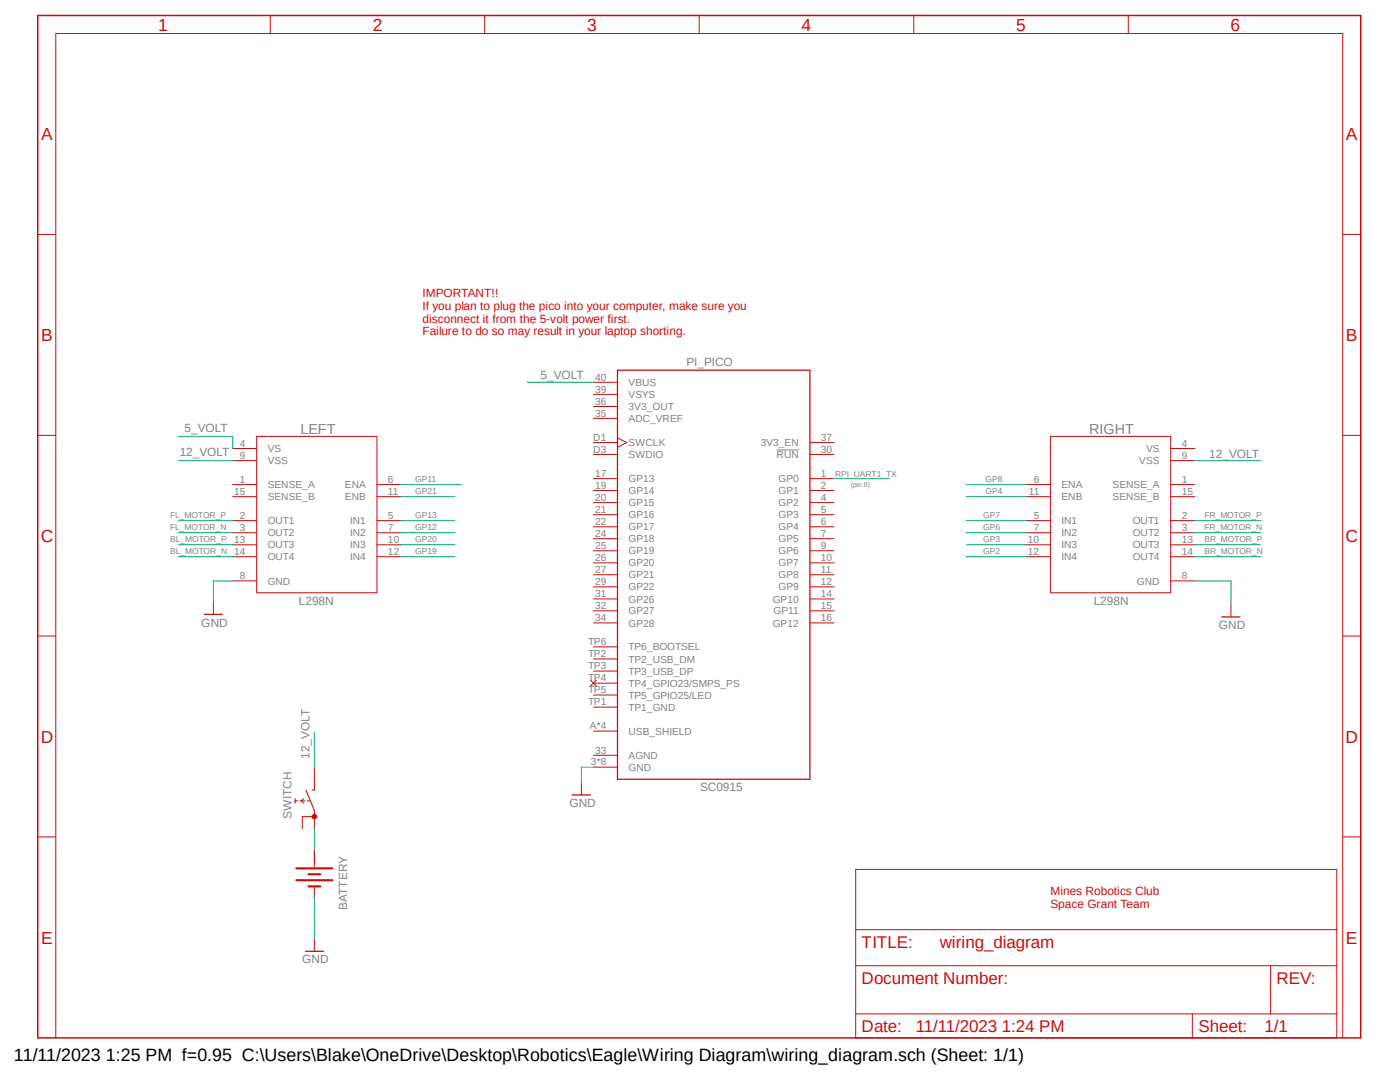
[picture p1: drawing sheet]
<svg xmlns="http://www.w3.org/2000/svg" width="279mm" height="216mm" viewBox="0 0 279 216" stroke-linecap="round" stroke-linejoin="round" font-family="sans-serif">
<path d="M7 2.8l264.9 204.8M271.9 2.8l-264.9 204.8" fill="none" stroke="#fff" stroke-width=".2"/>
<path d="M155 89.8h4.4" fill="none" stroke="#808080" stroke-width=".2"/>
<path d="M123.2 73.9h38.4v81.6h-38.4zM40.8 122.6h3.6M243.8 123.1h3.6M114.2 158.6h3.6M61 189.8h3.6" fill="none" stroke="#c90d0c" stroke-width=".25"/>
<g fill="none" stroke="#c90d0c" stroke-width=".2">
<path d="M53.9 3.1v3.6M96.7 3.1v3.6M139.5 3.1v3.6M182.4 3.1v3.6M225.2 3.1v3.6M7.5 46.8h3.6M268 46.8h3.6M118.4 78.7h4.8M118.4 76.3h4.8M7.5 86.9h3.6M46.4 96.7h4.8M46.4 89.5h4.8"/>
<path d="M46.4 91.9h4.8M46.4 99.1h4.8M51.2 87.1h24v31.2h-24zM75.2 96.7h4.8M75.2 99.1h4.8M118.4 95.5h4.8M118.4 97.9h4.8M118.4 90.7h4.8M118.4 83.5h4.8M118.4 81.1h4.8M118.4 88.3h4.8M123.2 87.4l1.9 .9-1.9 .9"/>
<path d="M161.6 95.5h4.9M161.6 97.9h4.9M161.6 90.7h4.9M161.6 88.3h4.9M204.9 96.7h4.7M204.9 99.1h4.7M209.6 87.1h24v31.2h-24zM233.6 96.7h4.9M233.6 89.5h4.9M233.6 91.9h4.9M233.6 99.1h4.9M268 86.9h3.6"/>
<path d="M46.4 103.9h4.8M46.4 115.9h4.8M46.4 106.3h4.8M46.4 108.7h4.8M46.4 111.1h4.8M75.2 103.9h4.8M75.2 106.3h4.8M75.2 108.7h4.8M75.2 111.1h4.8M118.4 100.3h4.8M118.4 102.7h4.8M118.4 105.1h4.8"/>
<path d="M118.4 107.5h4.8M118.4 109.9h4.8M118.4 112.3h4.8M118.4 117.1h4.8M118.4 114.7h4.8M118.4 119.5h4.8M161.6 100.3h4.9M161.6 102.7h4.9M161.6 105.1h4.9M161.6 107.5h4.9M161.6 109.9h4.9M161.6 112.3h4.9"/>
<path d="M161.6 117.1h4.9M161.6 114.7h4.9M161.6 119.5h4.9M204.9 103.9h4.7M204.9 106.3h4.7M204.9 108.7h4.7M204.9 111.1h4.7M233.6 103.9h4.9M233.6 115.9h4.9M233.6 106.3h4.9M233.6 108.7h4.9M233.6 111.1h4.9"/>
<path d="M7.5 126.9h3.6M42.6 120.2v2.4M117.9 135.7l1.1 1.2M118.4 121.9h4.8M118.4 124.3h4.8M118.4 131.5h4.8M118.4 133.9h4.8M118.4 136.3h4.8M118.4 138.7h4.8M118.4 129.1h4.8M119 135.7l-1.1 1.2M161.6 121.9h4.9"/>
<path d="M161.6 124.3h4.9M245.7 120.7v2.4M268 126.9h3.6M60.6 159.3l-.5 .5 .5 .5M116 156.2v2.4M118.4 153.1h4.8M118.4 150.7h4.8M118.4 141.1h4.8M118.4 145.9h4.8M7.5 167h3.6M60.3 162.9h2.4M62.7 169.7v3.3"/>
<path d="M62.7 176.9v2.3M170.8 173.5h96v33.6h-96zM268 167h3.6M62.7 187.4v2.4M170.8 192.7h96M170.8 185.5h96M253.6 192.7v9.6M11.1 207.1v-200.4h256.9v200.4M170.8 202.3h96M238 202.3v4.8"/>
</g>
<path d="M7.5 3.1h264.1v204h-264.1z" fill="none" stroke="#c90d0c" stroke-width=".3"/>
<path d="M59.1 173.3h7.2M59.1 175.6h7.2M61.6 174.5h2.3M61.6 176.9h2.3" fill="none" stroke="#c90d0c" stroke-width=".42"/>
<path d="M58.9 159.8h.5M58.9 159.3v1M59.9 159.8h.9M61 157.6l1.7 4.1v1.2M61.3 159.8h.5M62.7 155.7v1.9h-.4" fill="none" stroke="#c90d0c" stroke-width=".21"/>
<circle cx="62.7" cy="162.9" r=".46" fill="#c90d0c"/>
<g fill="none" stroke="#c90d0c" stroke-width=".2">
<path d="M62.7 153.3v2.4M60.3 162.9v2.5M62.7 162.9v2.5"/>
<circle cx="62.7" cy="162.9" r=".46"/>
</g>
<g fill="none" stroke="#0dab76" stroke-width=".2">
<path d="M105.2 76.3h13.2M35.6 91.9h10.8M35.6 87.1h10.8v2.4M80 96.7h12M80 99.1h10.8M166.5 95.5h11M192.8 96.7h12.1M192.8 99.1h12.1M238.5 91.9h13.1M35.6 103.9h10.8M35.6 106.3h10.8M35.6 108.7h10.8"/>
<path d="M35.6 111.1h10.8M46.4 115.9h-3.8v4.3M80 103.9h10.8M80 106.3h10.8M80 108.7h10.8M80 111.1h10.8M192.8 103.9h12.1M192.8 106.3h12.1M192.8 108.7h12.1M192.8 111.1h12.1M238.5 103.9h13.1M238.5 106.3h13.1"/>
<path d="M238.5 108.7h13.1M238.5 111.1h13.1M238.5 115.9h7.2v4.8M62.7 146.1v7.2M118.4 153.1h-2.4v3.1M62.7 165.4v4.3M62.7 179.2v8.2"/>
</g>
<text font-size="3.6" x="2.8" y="211.7">11/11/2023 1:25 PM f=0.95 C:\Users\Blake\OneDrive\Desktop\Robotics\Eagle\Wiring Diagram\wiring_diagram.sch (Sheet: 1/1)</text>
<g font-size="3.5" fill="#c90d0c">
<text x="31.6" y="6.1">1</text>
<text x="74.4" y="6.1">2</text>
<text x="117.2" y="6.1">3</text>
<text x="160" y="6.1">4</text>
<text x="202.8" y="6.1">5</text>
<text x="245.6" y="6.1">6</text>
<text x="8.2" y="27.9">A</text>
<text x="268.6" y="27.9">A</text>
<text x="8.2" y="68">B</text>
<text x="268.6" y="68">B</text>
<text x="8.1" y="108.1">C</text>
<text x="268.5" y="108.1">C</text>
<text x="8.1" y="148.2">D</text>
<text x="268.5" y="148.2">D</text>
<text x="8.2" y="188.3">E</text>
<text x="268.6" y="188.3">E</text>
</g>
<g font-size="3.4" fill="#c90d0c">
<text x="172" y="189.1">TITLE:</text>
<text x="187.6" y="189.1">wiring_diagram</text>
<text x="172" y="196.3">Document Number:</text>
<text x="254.8" y="196.3">REV:</text>
<text x="172" y="205.9">Date:</text>
<text x="182.8" y="205.9">11/11/2023 1:24 PM</text>
<text x="239.2" y="205.9">Sheet:</text>
<text x="252.4" y="205.9">1/1</text>
</g>
<g font-size="2.9" fill="#808080">
<text x="59.9" y="86.6">LEFT</text>
<text x="217.3" y="86.6">RIGHT</text>
</g>
<g font-size="2.4" fill="#c90d0c">
<text x="84.3" y="59.3">IMPORTANT!!</text>
<text x="84.3" y="61.8">If you plan to plug the pico into your computer, make sure you</text>
<text x="84.3" y="64.4">disconnect it from the 5-volt power first.</text>
<text x="84.3" y="66.9">Failure to do so may result in your laptop shorting.</text>
<text x="209.6" y="178.6">Mines Robotics Club</text>
<text x="209.6" y="181.2">Space Grant Team</text>
</g>
<g font-size="2.4" fill="#808080">
<text x="107.9" y="75.6">5_VOLT</text>
<text x="137" y="73.1">PI_PICO</text>
<text x="36.8" y="86.1">5_VOLT</text>
<text x="35.9" y="90.9">12_VOLT</text>
<text x="241.3" y="91.4">12_VOLT</text>
<text x="40.2" y="125">GND</text>
<text x="59.6" y="120.7">L298N</text>
<text x="218.3" y="120.7">L298N</text>
<text x="243.2" y="125.5">GND</text>
<text x="61.8" y="151.4" transform="rotate(-90 61.8 151.4)">12_VOLT</text>
<text x="113.6" y="161">GND</text>
<text x="139.7" y="157.9">SC0915</text>
<text x="58.2" y="163.4" transform="rotate(-90 58.2 163.4)">SWITCH</text>
<text x="69.3" y="181.6" transform="rotate(-90 69.3 181.6)">BATTERY</text>
<text x="60.3" y="192.2">GND</text>
</g>
<g font-size="2" fill="#808080">
<text x="118.7" y="75.9">40</text>
<text x="125.4" y="77">VBUS</text>
<text x="118.7" y="83.1">35</text>
<text x="118.7" y="80.8">36</text>
<text x="118.7" y="78.4">39</text>
<text x="125.4" y="81.8">3V3_OUT</text>
<text x="125.4" y="79.4">VSYS</text>
<text x="47.9" y="89.2">4</text>
<text x="118.4" y="88">D1</text>
<text x="125.4" y="84.2">ADC_VREF</text>
<text x="125.4" y="89">SWCLK</text>
<text x="151.8" y="89">3V3_EN</text>
<text x="163.8" y="88">37</text>
<text x="235.8" y="89.2">4</text>
<text x="47.9" y="91.6">9</text>
<text x="53.4" y="90.2">VS</text>
<text x="53.4" y="92.6">VSS</text>
<text x="118.4" y="90.3">D3</text>
<text x="118.7" y="95.2">17</text>
<text x="125.4" y="91.4">SWDIO</text>
<text x="155" y="91.4">RUN</text>
<text x="163.8" y="95.2">1</text>
<text x="163.8" y="90.3">30</text>
<text x="227.4" y="92.6">VSS</text>
<text x="228.7" y="90.2">VS</text>
<text x="235.8" y="91.6">9</text>
<text x="46.7" y="98.8">15</text>
<text x="47.9" y="96.4">1</text>
<text x="53.4" y="97.4">SENSE_A</text>
<text x="53.4" y="99.8">SENSE_B</text>
<text x="68.8" y="97.4">ENA</text>
<text x="68.8" y="99.8">ENB</text>
<text x="77.4" y="96.4">6</text>
<text x="77.4" y="98.8">11</text>
<text x="118.7" y="97.6">19</text>
<text x="118.7" y="100">20</text>
<text x="125.4" y="96.2">GP13</text>
<text x="125.4" y="98.6">GP14</text>
<text x="125.4" y="101">GP15</text>
<text x="155.4" y="96.2">GP0</text>
<text x="155.4" y="98.6">GP1</text>
<text x="155.4" y="101">GP2</text>
<text x="163.8" y="97.6">2</text>
<text x="163.8" y="100">4</text>
<text x="205.3" y="98.8">11</text>
<text x="206.3" y="96.4">6</text>
<text x="211.8" y="97.4">ENA</text>
<text x="211.8" y="99.8">ENB</text>
<text x="222" y="97.4">SENSE_A</text>
<text x="222" y="99.8">SENSE_B</text>
<text x="235.8" y="96.4">1</text>
<text x="235.8" y="98.8">15</text>
<text x="47.9" y="103.5">2</text>
<text x="47.9" y="106">3</text>
<text x="53.4" y="104.6">OUT1</text>
<text x="53.4" y="107">OUT2</text>
<text x="69.9" y="104.6">IN1</text>
<text x="69.9" y="107">IN2</text>
<text x="77.4" y="103.5">5</text>
<text x="77.4" y="106">7</text>
<text x="118.7" y="102.4">21</text>
<text x="118.7" y="104.8">22</text>
<text x="118.7" y="107.1">24</text>
<text x="125.4" y="103.4">GP16</text>
<text x="125.4" y="105.8">GP17</text>
<text x="155.4" y="103.4">GP3</text>
<text x="155.4" y="105.8">GP4</text>
<text x="163.8" y="102.4">5</text>
<text x="163.8" y="104.8">6</text>
<text x="163.8" y="107.1">7</text>
<text x="206.3" y="103.5">5</text>
<text x="206.3" y="106">7</text>
<text x="211.8" y="104.6">IN1</text>
<text x="211.8" y="107">IN2</text>
<text x="226.1" y="104.6">OUT1</text>
<text x="226.1" y="107">OUT2</text>
<text x="235.8" y="103.5">2</text>
<text x="235.8" y="106">3</text>
<text x="46.7" y="108.4">13</text>
<text x="46.7" y="110.7">14</text>
<text x="53.4" y="109.4">OUT3</text>
<text x="53.4" y="111.8">OUT4</text>
<text x="69.9" y="109.4">IN3</text>
<text x="69.9" y="111.8">IN4</text>
<text x="77.4" y="108.4">10</text>
<text x="77.4" y="110.7">12</text>
<text x="118.7" y="109.6">25</text>
<text x="118.7" y="112">26</text>
<text x="125.4" y="108.2">GP18</text>
<text x="125.4" y="110.6">GP19</text>
<text x="125.4" y="113">GP20</text>
<text x="155.4" y="108.2">GP5</text>
<text x="155.4" y="110.6">GP6</text>
<text x="155.4" y="113">GP7</text>
<text x="163.8" y="109.6">9</text>
<text x="163.8" y="112">10</text>
<text x="205.2" y="108.4">10</text>
<text x="205.2" y="110.7">12</text>
<text x="211.8" y="109.4">IN3</text>
<text x="211.8" y="111.8">IN4</text>
<text x="226.1" y="109.4">OUT3</text>
<text x="226.1" y="111.8">OUT4</text>
<text x="235.8" y="108.4">13</text>
<text x="235.8" y="110.7">14</text>
<text x="47.9" y="115.6">8</text>
<text x="53.4" y="116.6">GND</text>
<text x="118.7" y="114.3">27</text>
<text x="118.7" y="116.8">29</text>
<text x="118.7" y="119.2">31</text>
<text x="125.4" y="115.4">GP21</text>
<text x="125.4" y="117.8">GP22</text>
<text x="155.4" y="117.8">GP9</text>
<text x="155.4" y="115.4">GP8</text>
<text x="163.8" y="116.8">12</text>
<text x="163.8" y="114.3">11</text>
<text x="163.8" y="119.2">14</text>
<text x="226.9" y="116.6">GND</text>
<text x="235.8" y="115.6">8</text>
<text x="118.7" y="121.5">32</text>
<text x="118.7" y="124">34</text>
<text x="125.4" y="120.2">GP26</text>
<text x="125.4" y="122.6">GP27</text>
<text x="125.4" y="125">GP28</text>
<text x="154.2" y="120.2">GP10</text>
<text x="154.2" y="125">GP12</text>
<text x="154.4" y="122.6">GP11</text>
<text x="163.8" y="121.5">15</text>
<text x="163.8" y="124">16</text>
<text x="117.4" y="131.2">TP2</text>
<text x="117.4" y="128.8">TP6</text>
<text x="125.4" y="129.8">TP6_BOOTSEL</text>
<text x="117.4" y="133.6">TP3</text>
<text x="117.4" y="136">TP4</text>
<text x="125.4" y="132.2">TP2_USB_DM</text>
<text x="125.4" y="134.6">TP3_USB_DP</text>
<text x="125.4" y="137">TP4_GPIO23/SMPS_PS</text>
<text x="117.4" y="140.8">TP1</text>
<text x="117.4" y="138.3">TP5</text>
<text x="125.4" y="141.8">TP1_GND</text>
<text x="125.4" y="139.4">TP5_GPIO25/LED</text>
<text x="117.7" y="145.5">A*4</text>
<text x="125.4" y="146.6">USB_SHIELD</text>
<text x="117.9" y="152.7">3*8</text>
<text x="118.7" y="150.4">33</text>
<text x="125.4" y="153.8">GND</text>
<text x="125.4" y="151.4">AGND</text>
</g>
<g font-size="1.7" fill="#808080">
<text x="166.7" y="95.2">RPI_UART1_TX</text>
<text x="82.9" y="96.2">GP11</text>
<text x="82.9" y="98.6">GP21</text>
<text x="196.7" y="96.2">GP8</text>
<text x="196.7" y="98.6">GP4</text>
<text x="34" y="103.4">FL_MOTOR_P</text>
<text x="34" y="105.8">FL_MOTOR_N</text>
<text x="82.9" y="103.4">GP13</text>
<text x="82.9" y="105.8">GP12</text>
<text x="196.2" y="103.4">GP7</text>
<text x="196.2" y="105.8">GP6</text>
<text x="240.4" y="103.4">FR_MOTOR_P</text>
<text x="240.4" y="105.8">FR_MOTOR_N</text>
<text x="34" y="108.2">BL_MOTOR_P</text>
<text x="34" y="110.6">BL_MOTOR_N</text>
<text x="82.9" y="108.2">GP20</text>
<text x="82.9" y="110.6">GP19</text>
<text x="196.2" y="108.2">GP3</text>
<text x="196.2" y="110.6">GP2</text>
<text x="240.4" y="108.2">BR_MOTOR_P</text>
<text x="240.4" y="110.6">BR_MOTOR_N</text>
</g>
<text font-size="1.4" fill="#808080" x="169.8" y="97.2">(pin 8)</text>
</svg>
